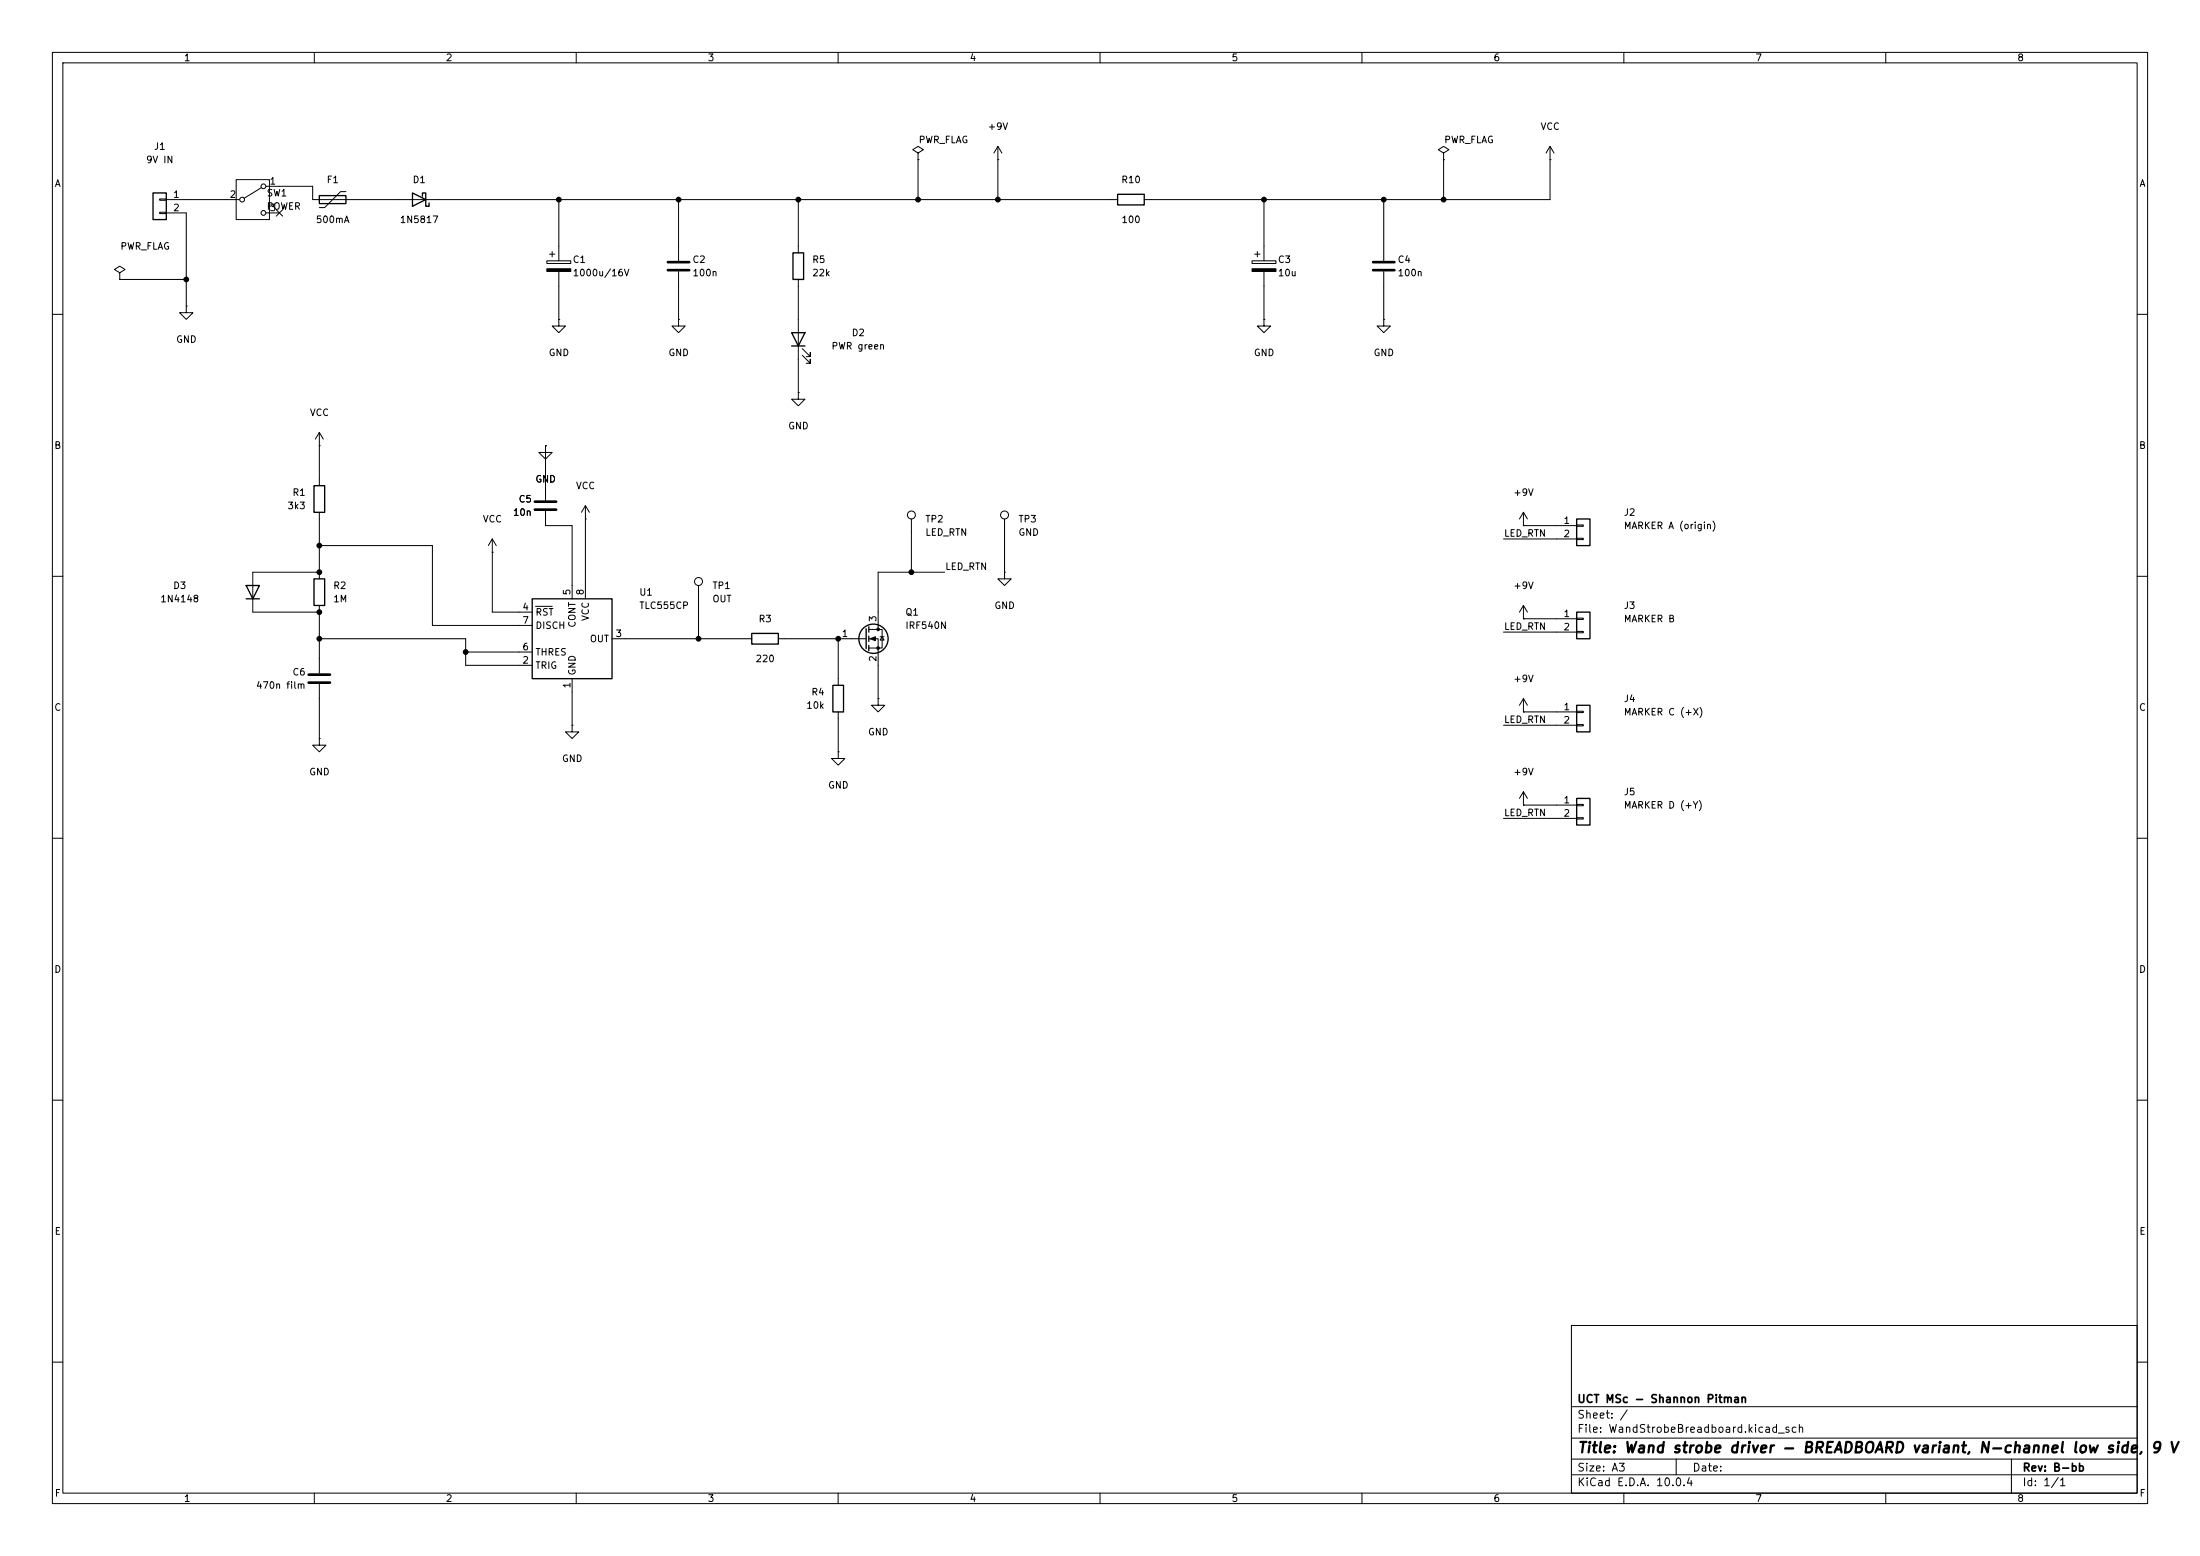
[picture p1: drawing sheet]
<svg xmlns="http://www.w3.org/2000/svg" width="420mm" height="297mm" viewBox="0 0 420 297" stroke-linecap="round" stroke-linejoin="round" font-family="sans-serif">
<g fill="none" stroke="#000" stroke-width=".19">
<path d="M10 10h400v277h-400zM12 12h396v273h-396zM60 10v2M110 10v2M160 10v2M210 10v2M260 10v2M310 10v2M360 10v2M30.5 38h1.2v.2h-1.2zM31.7 38.1h14M45.1 34.3h6.3v7.6h-6.3z"/>
<path d="M49.9 35.8l-3.3 2M50.8 35.6h8.9v2.5h153.7M66 36.6h-1l-3 3h-1M106.7 38.1v11.7M129.5 38.1v11.7M152.4 38.1v10.2M175.3 29.2l1-.6-1-.7-1.1 .7 1.1 .6v1.3M175.3 30.5h.1M175.3 30.5v7.6M190.5 30.5h.1M190.5 27.9l-.8 1.3M190.5 27.9l.8 1.3"/>
<path d="M190.5 27.9v10.2M241.3 38.1v11.7M264.2 38.1v11.7M275.6 29.2l1-.6-1-.7-1 .7 1 .6v1.3M275.6 30.5h.1M275.6 30.5v7.6M295.9 30.5h.1M295.9 27.9v10.2h-77.5M295.9 27.9l-.8 1.3M295.9 27.9l.8 1.3M22.9 52.1l1-.7-1-.6-1.1 .6 1.1 .7v1.2M22.9 53.3h.1"/>
<path d="M22.9 53.3h12.7M30.5 40.5h1.2v.3h-1.2zM31.7 40.6h3.9v17.8M35.6 58.4v1.3h1.2l-1.2 1.3-1.3-1.3h1.3M35.6 58.4h.1M50.8 40.6h2.5M52.7 40l1.2 1.2M53.9 40l-1.2 1.2M104.4 49.8h4.6v.5h-4.6zM104.9 48.5h1M105.4 48v1M106.7 51.8v9.2"/>
<path d="M129.5 51.8v9.2M152.4 53.3v21.6M239 49.8h4.6v.5h-4.6zM239.5 48.5h1M240 48v1M241.3 51.8v9.2M264.2 51.8v9.2M10 60h2M106.7 61v1.2h1.2l-1.2 1.3-1.3-1.3h1.3M106.7 61h.1M129.5 61v1.2h1.3l-1.3 1.3-1.2-1.3h1.2M129.5 61h.1"/>
<path d="M152.4 74.9v1.3h1.3l-1.3 1.3-1.3-1.3h1.3M152.4 74.9h.1M153.2 67.8l1.5 1.5v-.7v.7h-.8M153.2 66.5l1.5 1.6v-.8v.8h-.8M241.3 61v1.2h1.3l-1.3 1.3-1.3-1.3h1.3M241.3 61h.1M264.2 61v1.2h1.2l-1.2 1.3-1.3-1.3h1.3M264.2 61h.1M408 60h2M61 85.1h.1M61 82.6v10.1M61 97.8v12.7"/>
<path d="M61 82.6l-.8 1.2M61 82.6l.7 1.2M104.1 85.1v1.3h1.3l-1.3 1.2-1.2-1.2h1.2M104.1 85.1h.1M104.1 97.5v2.8h5.1v14M104.1 85.1v10.4M111.8 99.1h.1M111.8 96.5l-.8 1.3M111.8 96.5l.7 1.3M111.8 96.5v17.8M174 99.1v10.1M191.8 99.1v10.1"/>
<path d="M290.8 97.8v2.5M290.8 97.8l-.7 1.3M290.8 97.8l.8 1.3M10 110h2M61 109.2h-12.7v7.6h12.7M61 104.1h21.5v15.3h19.1M61 115.6v12.9M94 105.4h.1M94 102.9l-.8 1.2M94 102.9l.7 1.2M94 102.9v13.9h7.6M102.2 115.7h3.2"/>
<path d="M133.3 111.8v10.1M180.3 109.2h-12.7v10.9M191.8 109.2v1.3h1.2l-1.2 1.3-1.3-1.3h1.3M191.8 109.2h.1M287 102.9h14M290.8 100.3h.1M290.8 118.1h.1M290.8 115.6v2.5M290.8 100.3h10.2M290.8 118.1h10.2M290.8 115.6l-.7 1.2M290.8 115.6l.8 1.2"/>
<path d="M301 100.2h1.3v.3h-1.3zM301 102.7h1.3v.3h-1.3zM301 118h1.3v.2h-1.3zM408 110h2M61 121.9h27.9v5.1h12.7M61 130.6v10.4M88.9 124.5h12.7M109.2 138.4v1.3h1.3l-1.3 1.3-1.3-1.3h1.3M109.2 138.4h.1M109.2 129.5v8.9M116.8 121.9h26.7M148.6 121.9h16.8"/>
<path d="M160 121.9v8.9M160 135.9v7.6M165.9 120.1h2.5v3.6h-2.5M165.9 121.9h1.7v11.5M167.6 133.4v1.2h1.3l-1.3 1.3-1.2-1.3h1.2M167.6 133.4h.1M168 121.5h.8M168.4 121.5l.4 .7h-.8zM287 138.4h14M287 120.7h14M290.8 135.9h.1M290.8 133.4l-.7 1.2"/>
<path d="M290.8 133.4l.8 1.2M290.8 133.4v2.5M290.8 135.9h10.2M301 135.8h1.3v.2h-1.3zM301 138.3h1.3v.3h-1.3zM301 120.5h1.3v.3h-1.3zM10 160h2M61 141v1.2h1.2l-1.2 1.3-1.3-1.3h1.3M61 141h.1M160 143.5v1.3h1.3l-1.3 1.3-1.3-1.3h1.3M160 143.5h.1M287 156.2h14"/>
<path d="M290.8 153.7h.1M290.8 153.7h10.2M290.8 151.1v2.6M290.8 151.1l-.7 1.3M290.8 151.1l.8 1.3M301 153.5h1.3v.3h-1.3zM301 156.1h1.3v.2h-1.3zM408 160h2M10 210h2M408 210h2M300 253h108v32h-108zM10 260h2"/>
<path d="M300 278.5h108M300 274.5h108M300 268.5h108M320 278.5v3M384 278.5v6.5M408 260h2M60 285v2M110 285v2M160 285v2M210 285v2M260 285v2M300 281.5h108"/>
<path d="M310 285v2M360 285v2"/>
<circle cx="46.2" cy="38.1" r=".46"/>
<circle cx="50.3" cy="35.6" r=".46"/>
<circle cx="50.3" cy="40.6" r=".46"/>
<circle cx="174" cy="98.3" r=".76"/>
<circle cx="191.8" cy="98.3" r=".76"/>
<circle cx="133.3" cy="111" r=".76"/>
</g>
<g fill="none" stroke="#000" stroke-width=".25">
<path d="M29.2 36.8h2.5v5.1h-2.5zM61 37.3h5v1.6h-5zM78.7 36.8l2.6 1.3-2.6 1.3zM80.6 37.5v-.7h.7v2.6h.6v-.7M213.4 37.1h5v2h-5zM151.4 48.3h2v5h-2zM151.1 63.5h2.6l-1.3 2.5zM151.1 66h2.6M59.9 92.7h2.1v5.1h-2.1zM301 99.1h2.5v5h-2.5zM47 111.8h2.5l-1.2 2.5zM47 114.3h2.5"/>
<path d="M59.9 110.5h2.1v5.1h-2.1zM101.6 114.3h15.2v15.2h-15.2zM165.9 119.6v1.1M301 116.8h2.5v5.1h-2.5zM143.5 120.9h5.1v2h-5.1zM159 130.8h2v5.1h-2zM165.4 120v3.8M165.9 121.4v1M165.9 123.2v1M301 134.6h2.5v5.1h-2.5zM301 152.4h2.5v5.1h-2.5z"/>
<circle cx="166.8" cy="121.9" r="2.79"/>
</g>
<path d="M127.5 50h4.1M127.5 51.6h4.1M262.1 50h4.1M262.1 51.6h4.1M102.1 95.8h4.1M102.1 97.3h4.1M58.9 128.8h4.1M58.9 130.3h4.1" fill="none" stroke="#000" stroke-width=".51"/>
<g fill="#000" stroke="#000" stroke-width=".19">
<path d="M104.4 51.3h4.6v.5h-4.6zM239 51.3h4.6v.5h-4.6zM166.1 121.9l1-.4v.8z"/>
<circle cx="106.7" cy="38.1" r=".46"/>
<circle cx="129.5" cy="38.1" r=".46"/>
<circle cx="152.4" cy="38.1" r=".46"/>
<circle cx="175.3" cy="38.1" r=".46"/>
<circle cx="190.5" cy="38.1" r=".46"/>
<circle cx="241.3" cy="38.1" r=".46"/>
<circle cx="264.2" cy="38.1" r=".46"/>
<circle cx="275.6" cy="38.1" r=".46"/>
<circle cx="35.6" cy="53.3" r=".46"/>
<circle cx="61" cy="116.8" r=".46"/>
<circle cx="61" cy="104.1" r=".46"/>
<circle cx="61" cy="109.2" r=".46"/>
<circle cx="174" cy="109.2" r=".46"/>
<circle cx="61" cy="121.9" r=".46"/>
<circle cx="88.9" cy="124.5" r=".46"/>
<circle cx="133.3" cy="121.9" r=".46"/>
<circle cx="160" cy="121.9" r=".46"/>
<circle cx="167.6" cy="123.7" r=".25"/>
<circle cx="167.6" cy="120.1" r=".25"/>
</g>
<g font-size="2">
<text x="301" y="277.8">Title: Wand strobe driver - BREADBOARD variant, N-channel low side,</text>
<text x="410.4" y="277.8">9 V</text>
</g>
<g font-size="1.5">
<text x="301" y="268.1">UCT MSc - Shannon Pitman</text>
<text x="301" y="273.8">File: WandStrobeBreadboard.kicad_sch</text>
<text x="301" y="271.1">Sheet: /</text>
<text x="301" y="281.2">Size: A3</text>
<text x="323" y="281.2">Date:</text>
<text x="386" y="281.2">Rev: B-bb</text>
<text x="301" y="284">KiCad E.D.A. 10.0.4</text>
<text x="386" y="284">Id: 1/1</text>
</g>
<g font-size="1.3">
<text x="35" y="12">1</text>
<text x="85" y="12">2</text>
<text x="135" y="12">3</text>
<text x="185" y="12">4</text>
<text x="235" y="12">5</text>
<text x="285" y="12">6</text>
<text x="335" y="12">7</text>
<text x="385" y="12">8</text>
<text x="29.3" y="28.9">J1</text>
<text x="175.3" y="27.6">PWR_FLAG</text>
<text x="188.5" y="25.1">+9V</text>
<text x="275.6" y="27.6">PWR_FLAG</text>
<text x="294" y="25.1">VCC</text>
<text x="10.3" y="36">A</text>
<text x="27.8" y="31.5">9V IN</text>
<text x="51.4" y="35.5">1</text>
<text x="62.2" y="35.3">F1</text>
<text x="78.7" y="35.3">D1</text>
<text x="214" y="35.3">R10</text>
<text x="408.3" y="36">A</text>
<text x="32.9" y="38.1">1</text>
<text x="32.9" y="40.6">2</text>
<text x="43.7" y="38.1">2</text>
<text x="50.8" y="40.3">POWER</text>
<text x="50.8" y="37.8">SW1</text>
<text x="51.4" y="40.6">3</text>
<text x="22.9" y="48">PWR_FLAG</text>
<text x="60.2" y="42.9">500mA</text>
<text x="76.2" y="42.9">1N5817</text>
<text x="214" y="42.9">100</text>
<text x="109.2" y="50.5">C1</text>
<text x="109.2" y="53">1000u/16V</text>
<text x="132.1" y="50.5">C2</text>
<text x="132.1" y="53">100n</text>
<text x="154.9" y="50.5">R5</text>
<text x="154.9" y="53">22k</text>
<text x="243.8" y="50.5">C3</text>
<text x="243.8" y="53">10u</text>
<text x="266.7" y="50.5">C4</text>
<text x="266.7" y="53">100n</text>
<text x="33.5" y="65.7">GND</text>
<text x="162.5" y="64.5">D2</text>
<text x="104.6" y="68.3">GND</text>
<text x="127.5" y="68.3">GND</text>
<text x="158.6" y="67">PWR green</text>
<text x="239.3" y="68.3">GND</text>
<text x="262.1" y="68.3">GND</text>
<text x="59" y="79.7">VCC</text>
<text x="150.4" y="82.3">GND</text>
<text x="10.3" y="86">B</text>
<text x="408.2" y="86">B</text>
<text x="55.7" y="95">R1</text>
<text x="102.1" y="92.4">GND</text>
<text x="109.8" y="93.7">VCC</text>
<text x="288.8" y="95">+9V</text>
<text x="54.8" y="97.5">3k3</text>
<text x="92.1" y="100">VCC</text>
<text x="97.8" y="98.8">10n</text>
<text x="98.9" y="96.2">C5</text>
<text x="176.5" y="100">TP2</text>
<text x="194.3" y="100">TP3</text>
<text x="298.4" y="100.3">1</text>
<text x="309.9" y="98.8">J2</text>
<text x="309.9" y="101.3">MARKER A (origin)</text>
<text x="176.5" y="102.6">LED_RTN</text>
<text x="194.3" y="102.6">GND</text>
<text x="287" y="102.7">LED_RTN</text>
<text x="298.4" y="102.8">2</text>
<text x="32.9" y="112.7">D3</text>
<text x="63.5" y="112.7">R2</text>
<text x="109.2" y="113.7" transform="rotate(-90 109.2 113.7)">5</text>
<text x="111.7" y="113.7" transform="rotate(-90 111.7 113.7)">8</text>
<text x="135.9" y="112.7">TP1</text>
<text x="180.3" y="109.1">LED_RTN</text>
<text x="288.8" y="112.7">+9V</text>
<text x="30.5" y="115.3">1N4148</text>
<text x="63.5" y="115.3">1M</text>
<text x="99.6" y="116.8">4</text>
<text x="99.6" y="119.4">7</text>
<text x="102.1" y="117.8">RST</text>
<text x="110.2" y="119.9" transform="rotate(-90 110.2 119.9)">CONT</text>
<text x="112.7" y="118.6" transform="rotate(-90 112.7 118.6)">VCC</text>
<text x="121.9" y="114">U1</text>
<text x="121.9" y="116.5">TLC555CP</text>
<text x="135.9" y="115.3">OUT</text>
<text x="144.7" y="119.1">R3</text>
<text x="167.6" y="118.8" transform="rotate(-90 167.6 118.8)">3</text>
<text x="172.7" y="117.8">Q1</text>
<text x="189.7" y="116.5">GND</text>
<text x="298.4" y="118.1">1</text>
<text x="309.9" y="116.5">J3</text>
<text x="309.9" y="119.1">MARKER B</text>
<text x="99.6" y="124.4">6</text>
<text x="102.1" y="125.4">THRES</text>
<text x="102.1" y="120.4">DISCH</text>
<text x="112.5" y="122.9">OUT</text>
<text x="117.4" y="121.9">3</text>
<text x="160.6" y="121.9">1</text>
<text x="172.7" y="120.4">IRF540N</text>
<text x="287" y="120.5">LED_RTN</text>
<text x="298.4" y="120.6">2</text>
<text x="48.8" y="131.8">470n film</text>
<text x="55.7" y="129.2">C6</text>
<text x="99.6" y="127">2</text>
<text x="102.1" y="128">TRIG</text>
<text x="109.2" y="131.5" transform="rotate(-90 109.2 131.5)">1</text>
<text x="110.2" y="129" transform="rotate(-90 110.2 129)">GND</text>
<text x="144.1" y="126.7">220</text>
<text x="167.6" y="126.4" transform="rotate(-90 167.6 126.4)">2</text>
<text x="288.8" y="130.5">+9V</text>
<text x="10.3" y="136">C</text>
<text x="153.8" y="135.6">10k</text>
<text x="154.8" y="133.1">R4</text>
<text x="298.4" y="135.9">1</text>
<text x="309.9" y="134.3">J4</text>
<text x="309.9" y="136.9">MARKER C (+X)</text>
<text x="408.2" y="136">C</text>
<text x="165.6" y="140.7">GND</text>
<text x="287" y="138.3">LED_RTN</text>
<text x="298.4" y="138.4">2</text>
<text x="58.9" y="148.3">GND</text>
<text x="107.2" y="145.8">GND</text>
<text x="288.8" y="148.3">+9V</text>
<text x="158" y="150.8">GND</text>
<text x="298.4" y="153.6">1</text>
<text x="309.9" y="152.1">J5</text>
<text x="309.9" y="154.6">MARKER D (+Y)</text>
<text x="287" y="156.1">LED_RTN</text>
<text x="298.4" y="156.2">2</text>
<text x="10.3" y="186">D</text>
<text x="408.2" y="186">D</text>
<text x="10.3" y="236">E</text>
<text x="408.3" y="236">E</text>
<text x="10.3" y="286">F</text>
<text x="35" y="287">1</text>
<text x="85" y="287">2</text>
<text x="135" y="287">3</text>
<text x="185" y="287">4</text>
<text x="235" y="287">5</text>
<text x="285" y="287">6</text>
<text x="335" y="287">7</text>
<text x="385" y="287">8</text>
<text x="408.3" y="286">F</text>
</g>
</svg>
